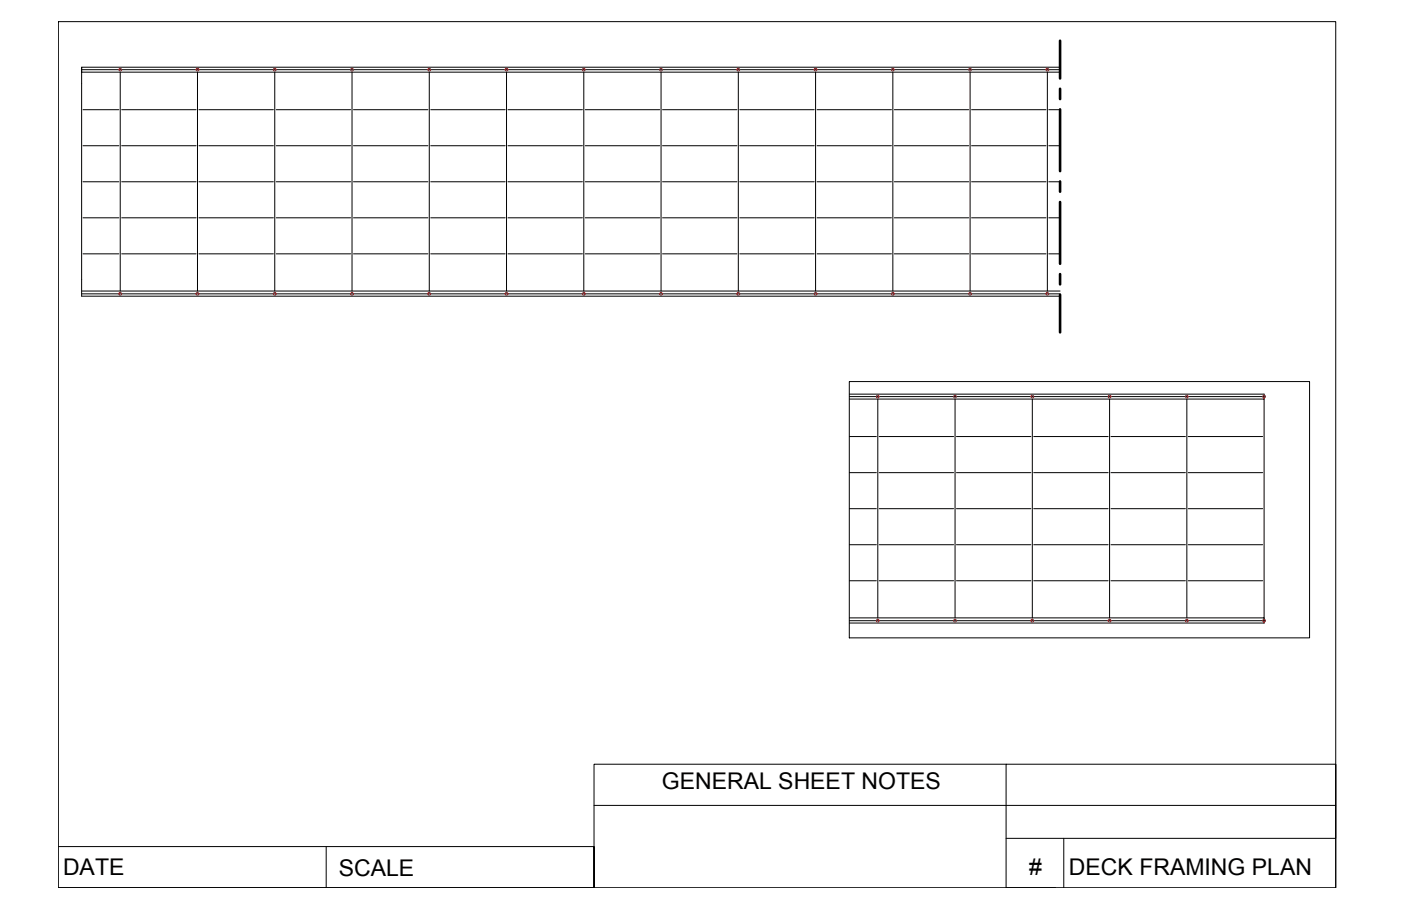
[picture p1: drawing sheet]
<svg xmlns="http://www.w3.org/2000/svg" width="432mm" height="279mm" viewBox="0 0 432 279" stroke-linecap="round" stroke-linejoin="round" font-family="sans-serif">
<!-- layer: 0 -->
<g fill="none" stroke="#000" stroke-width=".31">
<path d="M18 6.7h393.7v267.1h-393.7zM25.2 20.7v1.6h301.5M25.2 21.5h301.5M25.6 33.8h11M37.1 22.3v67.5M37.5 33.8h22.9M60.9 22.3v67.5M61.3 33.8h23M84.7 22.3v67.5M85.1 33.8h23M108.5 22.3v67.5M108.9 33.8h23"/>
<path d="M132.3 22.3v67.5M132.8 33.8h22.9M156.1 22.3v67.5M156.6 33.8h22.9M179.9 22.3v67.5M180.4 33.8h22.9M203.7 22.3v67.5M204.2 33.8h22.9M227.6 22.3v67.5M228 33.8h22.9M251.4 22.3v67.5M251.8 33.8h23"/>
<path d="M275.2 22.3v67.5M275.6 33.8h23M299 22.3v67.5M299.4 33.8h23M322.8 22.3v67.5M323.3 33.8h3.4M326.7 20.7h-301.5v70.6h301.5M25.6 44.9h11M25.6 56.1h11M37.5 44.9h22.9M37.5 56.1h22.9M61.3 44.9h23"/>
<path d="M61.3 56.1h23M85.1 44.9h23M85.1 56.1h23M108.9 44.9h23M108.9 56.1h23M132.8 44.9h22.9M132.8 56.1h22.9M156.6 44.9h22.9M156.6 56.1h22.9M180.4 44.9h22.9M180.4 56.1h22.9M204.2 44.9h22.9"/>
<path d="M204.2 56.1h22.9M228 44.9h22.9M228 56.1h22.9M251.8 44.9h23M251.8 56.1h23M275.6 44.9h23M275.6 56.1h23M299.4 44.9h23M299.4 56.1h23M323.3 44.9h3.4M323.3 56.1h3.4M25.6 67.2h11"/>
<path d="M25.6 78.3h11M37.5 67.2h22.9M37.5 78.3h22.9M61.3 67.2h23M61.3 78.3h23M85.1 67.2h23M85.1 78.3h23M108.9 67.2h23M108.9 78.3h23M132.8 67.2h22.9M132.8 78.3h22.9M156.6 67.2h22.9"/>
<path d="M156.6 78.3h22.9M180.4 67.2h22.9M180.4 78.3h22.9M204.2 67.2h22.9M204.2 78.3h22.9M228 67.2h22.9M228 78.3h22.9M251.8 67.2h23M251.8 78.3h23M275.6 67.2h23M275.6 78.3h23M299.4 67.2h23"/>
<path d="M299.4 78.3h23M323.3 67.2h3.4M323.3 78.3h3.4M25.2 89.8h301.5M25.2 90.6h301.5M261.8 117.7h141.8v79h-141.8zM261.8 123.1h127.8v67.4h-127.8M261.8 121.5h127.8v1.6M261.8 122.3h127.8M261.8 134.6h8.3M270.5 123.1v67.4M271 134.6h22.9"/>
<path d="M294.4 123.1v67.4M294.8 134.6h22.9M318.2 123.1v67.4M318.6 134.6h22.9M342 123.1v67.4M342.4 134.6h23M365.8 123.1v67.4M366.2 134.6h23M261.8 145.8h8.3M261.8 156.9h8.3M271 145.8h22.9M271 156.9h22.9"/>
<path d="M294.8 145.8h22.9M294.8 156.9h22.9M318.6 145.8h22.9M318.6 156.9h22.9M342.4 145.8h23M342.4 156.9h23M366.2 145.8h23M366.2 156.9h23M261.8 179.1h8.3M261.8 168h8.3M271 179.1h22.9M271 168h22.9"/>
<path d="M294.8 179.1h22.9M294.8 168h22.9M318.6 179.1h22.9M318.6 168h22.9M342.4 179.1h23M342.4 168h23M366.2 179.1h23M366.2 168h23M261.8 191.4h127.8M389.6 190.5v1.6h-127.8M389.6 190.7v1.5M310.1 235.7h-127v38.1v-12.7h-165.1"/>
<path d="M411.7 235.7v12.7h-228.6M327.9 258.5v15.3M411.7 248.4v10.1h-101.6M18 273.8h165.1M100.5 261.1v12.7M325.3 273.8h-15.2v-38.1h101.6v38.1"/>
</g>
<g fill="none" stroke="#cd2027" stroke-width=".31">
<circle cx="37" cy="21.5" r=".43"/>
<circle cx="60.9" cy="21.5" r=".43"/>
<circle cx="84.7" cy="21.5" r=".43"/>
<circle cx="108.5" cy="21.5" r=".43"/>
<circle cx="132.3" cy="21.5" r=".43"/>
<circle cx="156.1" cy="21.5" r=".43"/>
<circle cx="179.9" cy="21.5" r=".43"/>
<circle cx="203.7" cy="21.5" r=".43"/>
<circle cx="227.5" cy="21.5" r=".43"/>
<circle cx="251.4" cy="21.5" r=".43"/>
<circle cx="275.2" cy="21.5" r=".43"/>
<circle cx="299" cy="21.5" r=".43"/>
<circle cx="322.8" cy="21.5" r=".43"/>
<circle cx="37" cy="90.6" r=".43"/>
<circle cx="60.9" cy="90.6" r=".43"/>
<circle cx="84.7" cy="90.6" r=".43"/>
<circle cx="108.5" cy="90.6" r=".43"/>
<circle cx="132.3" cy="90.6" r=".43"/>
<circle cx="156.1" cy="90.6" r=".43"/>
<circle cx="179.9" cy="90.6" r=".43"/>
<circle cx="203.7" cy="90.6" r=".43"/>
<circle cx="227.5" cy="90.6" r=".43"/>
<circle cx="251.4" cy="90.6" r=".43"/>
<circle cx="275.2" cy="90.6" r=".43"/>
<circle cx="299" cy="90.6" r=".43"/>
<circle cx="322.8" cy="90.6" r=".43"/>
<circle cx="270.5" cy="122.3" r=".43"/>
<circle cx="294.3" cy="122.3" r=".43"/>
<circle cx="318.2" cy="122.3" r=".43"/>
<circle cx="342" cy="122.3" r=".43"/>
<circle cx="365.8" cy="122.3" r=".43"/>
<circle cx="389.6" cy="122.3" r=".43"/>
<circle cx="270.5" cy="191.4" r=".43"/>
<circle cx="294.3" cy="191.4" r=".43"/>
<circle cx="318.2" cy="191.4" r=".43"/>
<circle cx="342" cy="191.4" r=".43"/>
<circle cx="365.8" cy="191.4" r=".43"/>
<circle cx="389.6" cy="191.4" r=".43"/>
</g>
<path d="M326.7 12.6v11.6M326.7 27.4v3.2M326.7 33.7v19.1M326.7 56v3.1M326.7 62.3v19.1M326.7 84.5v3.2M326.7 90.9v11.6" fill="none" stroke="#000" stroke-width=".8"/>
<g font-size="7.1">
<text x="204" y="243.3">GENERAL SHEET NOTES</text>
<text x="19.4" y="270">DATE</text>
<text x="317.2" y="269.8">#</text>
<text x="329.5" y="269.8">DECK FRAMING PLAN</text>
<text x="104.4" y="270.1">SCALE</text>
</g>
</svg>
